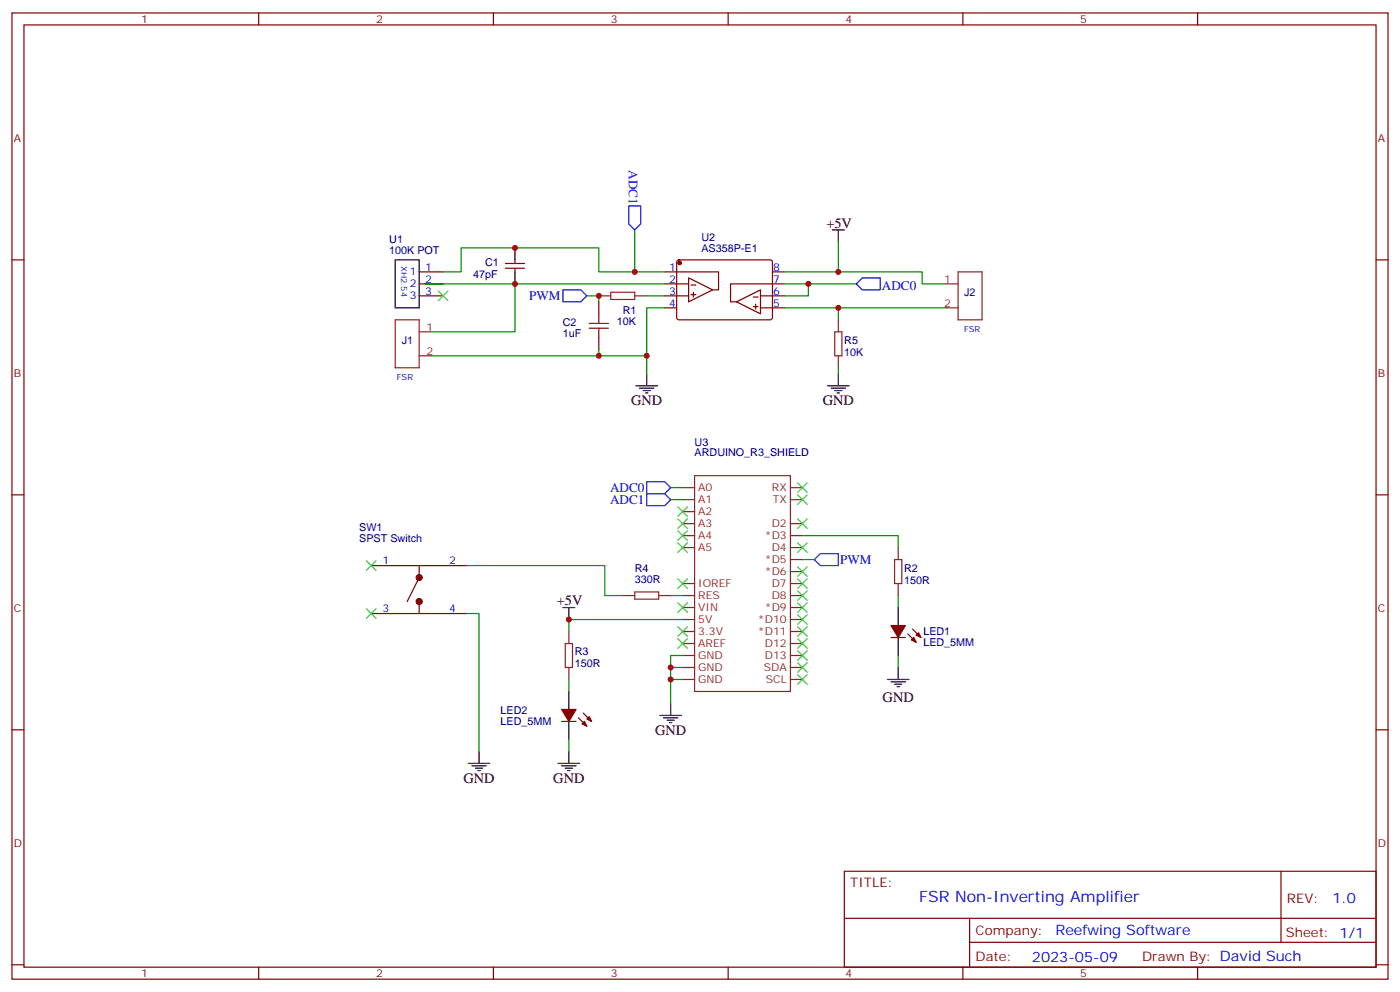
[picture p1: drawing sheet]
<svg xmlns="http://www.w3.org/2000/svg" width="412mm" height="292mm" viewBox="0 0 412 292" stroke-linecap="round" stroke-linejoin="round" font-family="sans-serif">
<g fill="none" stroke="#870000" stroke-width=".35">
<path d="M3.5 3.8h405.4v284.3h-405.4zM7.1 7.3h398.2v277.3h-398.2zM76.2 3.8v3.5M145.3 3.8v3.5M214.5 3.8v3.5M283.6 3.8v3.5M352.8 3.8v3.5M3.5 76.5h3.6M148.9 77.5h5.6M148.9 79h5.6M151.7 76.5v1M151.7 79v1"/>
<path d="M199.6 76.7l.4-.2h27.1l.4 .7v16.5l-.7 .4h-27l-.5-.7v-16.2zM405.3 76.5h3.6M123.5 80h7M123.5 83.5h7M123.5 87.1h7M176.4 88.8v3.6M176.4 99.4v3.5M195.8 80h15.9v5.3h-1.8M195.8 83.5h7M195.8 87.1h7M195.8 90.6h3.5M224 87.1h7.1"/>
<path d="M224 90.6h7.1M227.5 80h3.6M231.1 83.5h-15.9v5.3h1.8M3.5 145.6h3.6M405.3 145.6h3.6M109.4 166.4h28.2M123.5 166.4v3.6l-3.6 7M123.5 177v3.6M109.4 180.6h28.2M262.5 187.6h4.2M267.4 186.5l2.5 2.5M268.8 185.1l2.5 2.5"/>
<path d="M3.5 214.8h3.6M165.5 212.3h4.2M170.4 211.2l2.5 2.5M171.8 209.8l2.5 2.5M405.3 214.8h3.6M248.7 256.4h156.6v28.2h-156.6zM377.3 256.4v20.9M248.7 270.2h156.5M285.6 277.3h119.6M285.6 270.2v14.2M3.5 283.9h3.6M76.2 284.6v3.5"/>
<path d="M145.3 284.6v3.5M214.5 284.6v3.5M283.6 284.6v3.5M352.8 284.6v3.5M405.3 283.9h3.6"/>
</g>
<g fill="#870000" stroke="#870000" stroke-width=".35">
<path d="M172.9 211.6l.7-.7 .7 1.4z"/>
<path d="M172.2 212.3l.7 1.4-1.5-.7z"/>
<path d="M165.5 208.8h4.2l-2.1 3.5z"/>
<path d="M270.6 186.2l.7 1.4-1.4-.7z"/>
<path d="M268.5 188.3l.7-.7 .7 1.4z"/>
<path d="M262.5 184.1h4.2l-2.1 3.5z"/>
<circle cx="200.2" cy="77.4" r=".53"/>
<circle cx="123.5" cy="170" r=".88"/>
<circle cx="123.5" cy="177" r=".88"/>
</g>
<path d="M202.8 81.8l7.1 3.5-7.1 3.5zM203.6 86.7h1.4M203.6 83.9h1.4M204.3 86v1.4M217 88.8l7-3.5v7.1zM221.9 90.2h1.4M221.9 87.4h1.4M222.6 89.5v1.4" fill="none" stroke="#600" stroke-width=".35"/>
<g fill="none" stroke="#000" stroke-width=".35">
<path d="M116.4 76.5h7.1v14.1h-7.1zM151.7 73v3.5M245.2 67.7h3.5M246.9 67.7v3.5M151.7 80v3.5M187.3 113.5h6.4M188.4 114.2h4.2M189.4 114.9h2.2M190.1 115.6h.8M190.5 110v3.5M243.8 113.5h6.3M244.8 114.2h4.3"/>
<path d="M245.9 114.9h2.1M246.6 115.6h.7M246.9 110v3.5M165.8 178.8h3.5M167.6 178.8v3.5M264.6 178.8v5.3M261.4 200h6.4M264.6 187.6v5.3M264.6 196.4v3.6M167.6 203.5v5.3M167.6 212.3v5.3M194.4 210.5h6.3"/>
<path d="M195.4 211.2h4.3M196.5 211.9h2.1M197.2 212.7h.7M197.6 207v3.5M262.5 200.7h4.2M263.5 201.4h2.1M264.2 202.1h.7M137.9 224.6h6.4M139 225.4h4.2M140.1 226.1h2.1M140.8 226.8h.7M141.1 221.1v3.5"/>
<path d="M164.4 224.6h6.3M165.5 225.4h4.2M166.5 226.1h2.1M167.2 226.8h.7M167.6 221.1v3.5"/>
</g>
<g fill="none" stroke="#008700" stroke-width=".35">
<path d="M187 67.7v12.3h8.8M246.9 71.2v8.8h-15.8M130.5 83.5h-5.3h70.6M130.5 80h5.3v-7h40.6v7h10.6M151.7 83.5v14.1h-24.7M172.9 87.1h3.5v1.7M190.5 87.1h5.3M195.8 90.6h-5.3v14.1M231.1 83.5h21.1M231.1 90.6h47.6M238.1 83.5v3.6h-7M246.9 80h24.7v3.5h7.1"/>
<path d="M246.9 90.6v3.5M127 104.7h63.5v5.3M176.4 102.9v1.8M246.9 108.2v1.8M197.6 143.5h3.5M197.6 147h3.5M236.4 157.6h28.2v3.5M137.6 166.4h40.6v8.9h5.2M197.6 175.3h3.5M236.4 164.7h3.5M264.6 175.3v3.5M137.6 180.6h3.5v40.5"/>
<path d="M167.6 200v3.5M197.6 196.4h3.5M197.6 200h3.5M201.1 182.3h-33.5v3.5M201.1 192.9h-3.5v14.1M264.6 192.9v3.5M167.6 217.6v3.5"/>
</g>
<g fill="none" stroke="#8c2424" stroke-width=".35">
<path d="M116.4 94.1h7.1v14.1h-7.1zM123.5 97.6h3.5M176.4 87.1h3.5M179.9 86h7.1v2.1h-7.1zM187 87.1h3.5M245.9 97.6h2.1v7.1h-2.1zM246.9 94.1v3.5M278.7 83.5h3.5M278.7 90.6h3.5M282.2 80h7.1v14.1h-7.1zM123.5 104.7h3.5M246.9 104.7v3.5"/>
<path d="M204.6 140h28.2v63.5h-28.2zM201.1 143.5h3.5M201.1 147h3.5M201.1 154.1h3.5M201.1 157.6h3.5M201.1 150.6h3.5M232.8 143.5h3.6M232.8 147h3.6M232.8 154.1h3.6M232.8 157.6h3.6M183.4 175.3h3.6M187 174.2h7v2.1h-7z"/>
<path d="M194 175.3h3.6M201.1 161.1h3.5M201.1 171.7h3.5M201.1 175.3h3.5M201.1 178.8h3.5M232.8 161.1h3.6M232.8 164.7h3.6M232.8 168.2h3.6M232.8 171.7h3.6M232.8 175.3h3.6M232.8 178.8h3.6M263.5 164.7h2.1v7h-2.1z"/>
<path d="M264.6 161.1v3.6M264.6 171.7v3.6M166.5 189.4h2.1v7h-2.1zM167.6 185.8v3.6M167.6 196.4v3.6M201.1 182.3h3.5M201.1 185.8h3.5M201.1 189.4h3.5M201.1 192.9h3.5M201.1 196.4h3.5M201.1 200h3.5M232.8 182.3h3.6"/>
<path d="M232.8 185.8h3.6M232.8 189.4h3.6M232.8 192.9h3.6M232.8 196.4h3.6M232.8 200h3.6"/>
</g>
<g fill="none" stroke="#3c3" stroke-width=".35">
<path d="M129.1 85.7l2.8 2.8M131.9 85.7l-2.8 2.8M199.7 149.2l2.8 2.8M199.7 152.7l2.8 2.8M199.7 156.2l2.8 2.8M199.7 159.7l2.8 2.9M202.5 149.2l-2.8 2.8M202.5 152.7l-2.8 2.8M202.5 156.2l-2.8 2.8M202.5 159.7l-2.8 2.9M234.9 142.1l2.9 2.8M234.9 145.6l2.9 2.8"/>
<path d="M234.9 152.7l2.9 2.8M234.9 159.7l2.9 2.9M237.8 152.7l-2.9 2.8M237.8 142.1l-2.9 2.8M237.8 145.6l-2.9 2.8M237.8 159.7l-2.9 2.9M107.9 165l2.9 2.9M107.9 179.1l2.9 2.9M110.8 165l-2.9 2.9M110.8 179.1l-2.9 2.9M199.7 177.4l2.8 2.8M199.7 170.3l2.8 2.8"/>
<path d="M202.5 177.4l-2.8 2.8M202.5 170.3l-2.8 2.8M234.9 166.8l2.9 2.8M234.9 170.3l2.9 2.8M234.9 173.8l2.9 2.9M234.9 177.4l2.9 2.8M237.8 166.8l-2.9 2.8M237.8 170.3l-2.9 2.8M237.8 173.8l-2.9 2.9M237.8 177.4l-2.9 2.8M199.7 188l2.8 2.8M199.7 184.4l2.8 2.9"/>
<path d="M202.5 188l-2.8 2.8M202.5 184.4l-2.8 2.9M234.9 180.9l2.9 2.8M234.9 184.4l2.9 2.9M234.9 188l2.9 2.8M234.9 191.5l2.9 2.8M234.9 195l2.9 2.8M234.9 198.5l2.9 2.9M237.8 180.9l-2.9 2.8M237.8 184.4l-2.9 2.9M237.8 188l-2.9 2.8M237.8 191.5l-2.9 2.8"/>
<path d="M237.8 195l-2.9 2.8M237.8 198.5l-2.9 2.9"/>
</g>
<path d="M185.2 60.6h3.5v5.3l-1.7 1.8-1.8-1.8zM165.8 85.3h5.3l1.8 1.8-1.8 1.7h-5.3zM254 81.8h5.3v3.5h-5.3l-1.8-1.8zM190.5 141.7h5.3l1.8 1.8-1.8 1.8h-5.3zM190.5 145.3h5.3l1.8 1.7-1.8 1.8h-5.3zM241.7 162.9h5.2v3.5h-5.2l-1.8-1.7z" fill="none" stroke="#00f" stroke-width=".35"/>
<path d="M173.6 95.2h5.6M173.6 96.6h5.6M176.4 92.4v2.8M176.4 96.6v2.8" fill="none" stroke="#a10000" stroke-width=".35"/>
<g fill="#c00">
<circle cx="197.6" cy="196.4" r=".88"/>
<circle cx="197.6" cy="200" r=".88"/>
<circle cx="190.5" cy="104.7" r=".88"/>
<circle cx="151.7" cy="83.5" r=".88"/>
<circle cx="176.4" cy="87.1" r=".88"/>
<circle cx="176.4" cy="104.7" r=".88"/>
<circle cx="187" cy="80" r=".88"/>
<circle cx="151.7" cy="73" r=".88"/>
<circle cx="238.1" cy="83.5" r=".88"/>
<circle cx="246.9" cy="80" r=".88"/>
<circle cx="246.9" cy="90.6" r=".88"/>
<circle cx="167.6" cy="182.3" r=".88"/>
</g>
<text font-size="4.6" fill="#00f" x="270.8" y="265.4">FSR Non-Inverting Amplifier</text>
<g font-size="4.2">
<text x="243.4" y="67">+5V</text>
<text x="185.9" y="119.2">GND</text>
<text x="242.4" y="119.2">GND</text>
<text x="164" y="178.1">+5V</text>
<text x="260" y="206.6">GND</text>
<text x="193" y="216.2">GND</text>
<text x="136.5" y="230.3">GND</text>
<text x="163" y="230.3">GND</text>
</g>
<g font-size="4.2" fill="#00f">
<text x="392.5" y="265.7">1.0</text>
<text x="310.9" y="275.2">Reefwing Software</text>
<text x="304" y="283">2023-05-09</text>
</g>
<g font-size="3.9" fill="#00f">
<text x="185.2" y="50" transform="rotate(90 185.2 50)">ADC1</text>
<text x="155.9" y="88.2">PWM</text>
<text x="259.8" y="85.3">ADC0</text>
<text x="179.7" y="144.7">ADC0</text>
<text x="179.7" y="148.2">ADC1</text>
<text x="247.5" y="165.9">PWM</text>
</g>
<g font-size="3.9" fill="#800">
<text x="250.5" y="261">TITLE:</text>
<text x="379.1" y="265.7">REV:</text>
<text x="287.4" y="275.2">Company:</text>
<text x="378.7" y="275.8">Sheet: 1/1</text>
<text x="287.4" y="282.9">Date:</text>
<text x="336.4" y="282.9">Drawn By: David Such</text>
</g>
<g font-size="3.2" fill="#800">
<text x="41.6" y="6.8">1</text>
<text x="110.8" y="6.8">2</text>
<text x="179.9" y="6.8">3</text>
<text x="249.1" y="6.8">4</text>
<text x="318.2" y="6.8">5</text>
<text x="4.1" y="41.9">A</text>
<text x="405.9" y="41.9">A</text>
<text x="4.1" y="111.1">B</text>
<text x="405.9" y="111.1">B</text>
<text x="4.1" y="180.2">C</text>
<text x="405.9" y="180.2">C</text>
<text x="4.1" y="249.3">D</text>
<text x="405.9" y="249.3">D</text>
<text x="41.6" y="287.6">1</text>
<text x="110.8" y="287.6">2</text>
<text x="179.9" y="287.6">3</text>
<text x="249.1" y="287.6">4</text>
<text x="318.2" y="287.6">5</text>
</g>
<g font-size="3.2" fill="#000080">
<text x="114.7" y="71.6">U1</text>
<text x="206.6" y="70.9">U2</text>
<text x="114.7" y="74.7">100K POT</text>
<text x="206.6" y="74.1">AS358P-E1</text>
<text x="139.3" y="81.8">47pF</text>
<text x="142.9" y="78.2">C1</text>
<text x="284" y="87.1">J2</text>
<text x="165.8" y="95.9">C2</text>
<text x="181.7" y="95.6">10K</text>
<text x="183.4" y="92.4">R1</text>
<text x="118.4" y="101.2">J1</text>
<text x="165.8" y="99.1">1uF</text>
<text x="248.7" y="101.2">R5</text>
<text x="248.7" y="104.7">10K</text>
<text x="204.6" y="131.2">U3</text>
<text x="204.6" y="134.3">ARDUINO_R3_SHIELD</text>
<text x="105.8" y="159.4">SPST Switch</text>
<text x="105.8" y="156.2">SW1</text>
<text x="187" y="171.4">330R</text>
<text x="187" y="168.2">R4</text>
<text x="266.3" y="171.7">150R</text>
<text x="266.3" y="168.2">R2</text>
<text x="272" y="190.2">LED_5MM</text>
<text x="272" y="187">LED1</text>
<text x="169.3" y="196.4">150R</text>
<text x="169.3" y="192.9">R3</text>
<text x="147.4" y="213.4">LED_5MM</text>
<text x="147.4" y="210.2">LED2</text>
</g>
<g font-size="3.2" fill="#00f">
<text x="120.8" y="81.1">1</text>
<text x="125.2" y="79.7">1</text>
<text x="125.2" y="83.2">2</text>
<text x="197.1" y="79.7">1</text>
<text x="197.1" y="83.2">2</text>
<text x="227.7" y="83.2">7</text>
<text x="227.7" y="79.7">8</text>
<text x="120.8" y="84.6">2</text>
<text x="120.8" y="88.1">3</text>
<text x="125.2" y="86.7">3</text>
<text x="197.1" y="86.7">3</text>
<text x="227.7" y="86.7">6</text>
<text x="197.1" y="90.2">4</text>
<text x="227.7" y="90.2">5</text>
<text x="112.6" y="166.1">1</text>
<text x="132.3" y="166.1">2</text>
<text x="112.6" y="180.2">3</text>
<text x="132.3" y="180.2">4</text>
</g>
<g font-size="3.2" fill="#8d2323">
<text x="278.1" y="83.2">1</text>
<text x="278.1" y="90.2">2</text>
<text x="125.6" y="97.3">1</text>
<text x="125.6" y="104.4">2</text>
<text x="205.7" y="144.6">A0</text>
<text x="205.7" y="148.1">A1</text>
<text x="227.4" y="144.6">RX</text>
<text x="227.6" y="148.1">TX</text>
<text x="205.7" y="151.6">A2</text>
<text x="205.7" y="155.2">A3</text>
<text x="227.3" y="155.2">D2</text>
<text x="205.7" y="158.7">A4</text>
<text x="225.3" y="158.7">*D3</text>
<text x="205.7" y="162.2">A5</text>
<text x="225.3" y="165.7">*D5</text>
<text x="227.3" y="162.2">D4</text>
<text x="205.7" y="172.8">IOREF</text>
<text x="225.3" y="169.3">*D6</text>
<text x="227.3" y="172.8">D7</text>
<text x="205.7" y="179.8">VIN</text>
<text x="205.7" y="176.3">RES</text>
<text x="225.3" y="179.8">*D9</text>
<text x="227.3" y="176.3">D8</text>
<text x="205.7" y="183.4">5V</text>
<text x="223.3" y="183.4">*D10</text>
<text x="205.7" y="190.4">AREF</text>
<text x="205.7" y="186.9">3.3V</text>
<text x="223.3" y="186.9">*D11</text>
<text x="225.3" y="190.4">D12</text>
<text x="205.7" y="194">GND</text>
<text x="205.7" y="197.5">GND</text>
<text x="225" y="197.5">SDA</text>
<text x="225.3" y="194">D13</text>
<text x="205.7" y="201">GND</text>
<text x="225.6" y="201">SCL</text>
</g>
<g font-size="2.5" fill="#00f">
<text x="118.2" y="78.2" transform="rotate(90 118.2 78.2)">XH2.54</text>
<text x="284" y="97.6">FSR</text>
<text x="116.9" y="111.8">FSR</text>
</g>
</svg>
